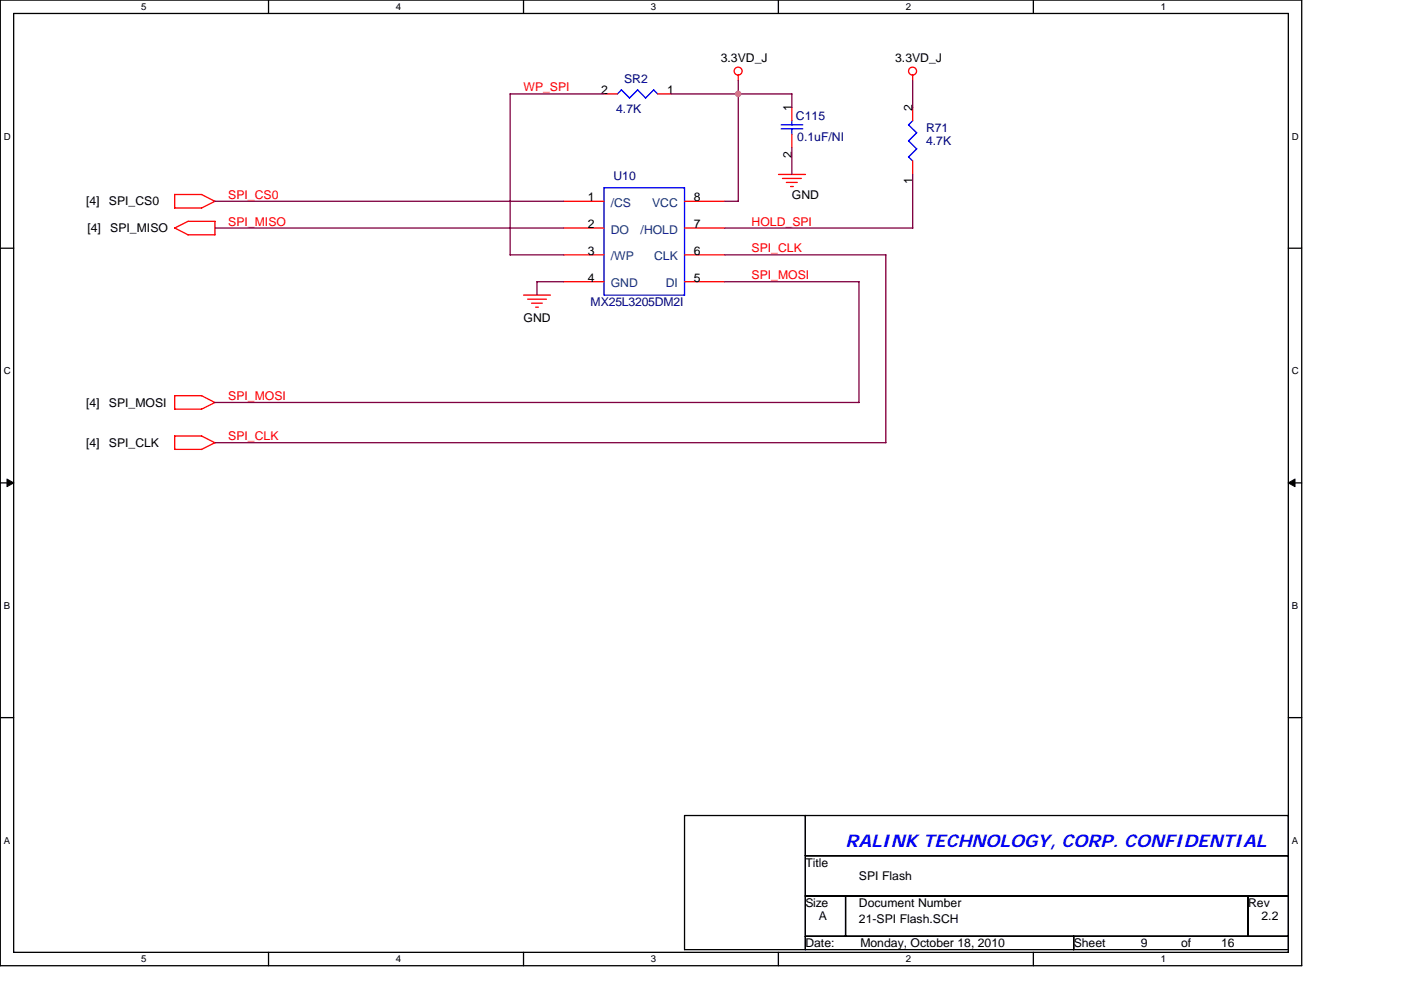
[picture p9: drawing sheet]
<svg xmlns="http://www.w3.org/2000/svg" width="297mm" height="210mm" viewBox="0 0 297 210" stroke-linecap="round" stroke-linejoin="round" font-family="sans-serif">
<path d="M.1 0h275.9v204.8h-275.9zM2.9 2.9h270.3v199.1h-270.3z" fill="none" stroke="#000" stroke-width=".28"/>
<g fill="#fff">
<path d="M29.9 .3h1.1v2.3h-1.1z"/>
<path d="M29.9 202.3h1.1v2.3h-1.1z"/>
</g>
<path d="M56.9 0v2.9M56.9 202v2.8" fill="none" stroke="#000" stroke-width=".28"/>
<g fill="#fff">
<path d="M83.9 .3h1.2v2.3h-1.2z"/>
<path d="M83.9 202.3h1.2v2.3h-1.2z"/>
</g>
<path d="M111 0v2.9M111 202v2.8" fill="none" stroke="#000" stroke-width=".28"/>
<g fill="#fff">
<path d="M138 .3h1.1v2.3h-1.1z"/>
<path d="M138 202.3h1.1v2.3h-1.1z"/>
</g>
<path d="M165 0v2.9M165 202v2.8" fill="none" stroke="#000" stroke-width=".28"/>
<g fill="#fff">
<path d="M192 .3h1.2v2.3h-1.2z"/>
<path d="M192 202.3h1.2v2.3h-1.2z"/>
</g>
<path d="M219.1 0v2.9M219.1 202v2.8" fill="none" stroke="#000" stroke-width=".28"/>
<g fill="#fff">
<path d="M246.1 .3h1.1v2.3h-1.1z"/>
<path d="M246.1 202.3h1.1v2.3h-1.1z"/>
<path d="M.8 27.7h1.5v2.3h-1.5z"/>
<path d="M273.9 27.7h1.5v2.3h-1.5z"/>
<path d="M.8 77.5h1.5v2.3h-1.5z"/>
<path d="M273.9 77.5h1.5v2.3h-1.5z"/>
</g>
<path d="M.1 52.6h2.8M273.2 52.6h2.8" fill="none" stroke="#000" stroke-width=".28"/>
<g fill="#fff">
<path d="M.8 127.3h1.4v2.3h-1.4z"/>
<path d="M273.9 127.3h1.3v2.3h-1.3z"/>
</g>
<path d="M.1 102.4h2.8M273.2 102.4h2.8" fill="none" stroke="#000" stroke-width=".28"/>
<path d="M1.5 101.6l1.4 .8-1.4 .8zM273.2 102.4l1.4-.8v1.6z" fill="#000" stroke="#000" stroke-width=".21"/>
<g fill="#fff">
<path d="M.8 177.1h1.4v2.3h-1.4z"/>
<path d="M273.9 177.1h1.3v2.3h-1.3z"/>
</g>
<path d="M.1 152.2h2.8M273.2 152.2h2.8M145.1 173h128.1v28.4h-128.1zM170.7 173v28.4M170.7 181.5h102.5M170.7 190.1h102.5M170.7 198.6h102.5M179.3 190.1v8.5M227.6 198.6v2.8M264.6 190.1v8.5" fill="none" stroke="#000" stroke-width=".28"/>
<g fill="none" stroke="#f00" stroke-width=".28">
<path d="M128.1 19.9h2.8M139.4 19.9h2.9M156.5 15.9v1.2M193.5 15.9v1.2M165.1 37h5.7M165.9 37.8h4M166.7 38.7h2.3M167.6 39.6h.6M167.9 22.8v2.8M167.9 28.5v2.8M193.5 22.8v2.8M193.5 34.1v2.9"/>
<path d="M37 44.1h5.7M39.9 46.9h5.7v2.9h-5.7l-2.9-1.5M39.9 46.9l-2.9 1.5M42.7 41.3l2.9 1.4M42.8 41.3h-5.8v2.8M45.6 42.7l-2.9 1.4M119.5 42.7h8.6M119.5 48.4h8.6M119.5 59.8h8.6M119.5 54.1h8.6M145.1 42.7h8.6M145.1 48.4h8.6"/>
<path d="M145.1 59.8h8.6M145.1 54.1h8.6M111 62.6h5.7M111.9 63.5h4M112.7 64.3h2.3M113.6 65.2h.5M37 86.8h5.7M37 95.3h5.7M37 92.5v2.8M37 92.5h5.8M42.7 83.9l2.9 1.5-2.9 1.4M42.7 92.5l2.9 1.4"/>
<path d="M42.8 83.9h-5.8v2.9M45.6 93.9l-2.9 1.4"/>
<circle cx="156.5" cy="15.1" r=".84"/>
<circle cx="193.5" cy="15.1" r=".84"/>
</g>
<g fill="none" stroke="#00f" stroke-width=".28">
<path d="M131.7 19l1.8 1.8M131.8 19.1l-.9 .8M135.2 19l1.7 1.8M135.2 19.1l-1.7 1.7M138.6 19l.8 .9M138.6 19.1l-1.7 1.7M128.1 39.8h17v22.8h-17zM165.6 26.5h4.6M165.6 27.3h4.6M167.9 25.6v.9M167.9 27.3v1.2M192.6 29.9l1.7 1.7"/>
<path d="M192.6 26.5l1.7 1.7M193.5 25.6l-.9 .9M194.4 31.6l-1.8 1.7 .9 .8M194.4 28.2l-1.8 1.7"/>
</g>
<g fill="none" stroke="#800040" stroke-width=".28">
<path d="M128.1 19.9h-19.9v34.2h11.3M142.3 19.9h25.6M156.5 17.1v25.6M167.9 19.9v2.9M193.5 17.1v5.7M167.9 31.3v5.7M193.5 37v11.4M45.6 42.7h73.9M45.6 48.4h73.9M119.5 59.8h-5.6v2.8M153.7 42.7h2.8M153.7 48.4h39.8"/>
<path d="M153.7 59.8h28.4v25.6h-136.5M153.7 54.1h34.1M187.8 54.1v39.8M45.6 93.9h142.2"/>
</g>
<circle cx="156.5" cy="19.9" r=".55" fill="#f0f" stroke="#f0f" stroke-width=".28"/>
<text font-size="3.7" fill="#00f" x="179.3" y="179.6">RALINK TECHNOLOGY, CORP. CONFIDENTIAL</text>
<g font-size="2.6" fill="#000080">
<text x="132.3" y="17.7">SR2</text>
<text x="130.6" y="23.9">4.7K</text>
<text x="168.8" y="25.4">C115</text>
<text x="169" y="29.9">0.1uF/NI</text>
<text x="196.3" y="27.9">R71</text>
<text x="196.3" y="30.8">4.7K</text>
<text x="130.1" y="38.2">U10</text>
<text x="125.2" y="64.9">MX25L3205DM2I</text>
</g>
<g font-size="2.6">
<text x="152.8" y="13.1">3.3VD_J</text>
<text x="189.8" y="13.1">3.3VD_J</text>
<text x="127.5" y="19.9">2</text>
<text x="141.4" y="19.9">1</text>
<text x="167.9" y="23.6" transform="rotate(-90 167.9 23.6)">1</text>
<text x="193.5" y="23.6" transform="rotate(-90 193.5 23.6)">2</text>
<text x="167.9" y="33.4" transform="rotate(-90 167.9 33.4)">2</text>
<text x="193.5" y="39.1" transform="rotate(-90 193.5 39.1)">1</text>
<text x="18.3" y="43.6">[4]</text>
<text x="23.1" y="43.6">SPI_CS0</text>
<text x="124.6" y="42.7">1</text>
<text x="147.1" y="42.7">8</text>
<text x="167.9" y="42.1">GND</text>
<text x="18.5" y="49.3">[4]</text>
<text x="23.4" y="49.3">SPI_MISO</text>
<text x="124.6" y="48.3">2</text>
<text x="147.1" y="48.3">7</text>
<text x="124.6" y="59.7">4</text>
<text x="124.6" y="54">3</text>
<text x="147.1" y="54">6</text>
<text x="147.1" y="59.7">5</text>
<text x="111" y="68.3">GND</text>
<text x="18.3" y="86.2">[4]</text>
<text x="23.1" y="86.2">SPI_MOSI</text>
<text x="18.3" y="94.8">[4]</text>
<text x="23.1" y="94.8">SPI_CLK</text>
<text x="170.7" y="183.8">Title</text>
<text x="182.1" y="186.7">SPI Flash</text>
<text x="170.7" y="192.4">Size</text>
<text x="173.6" y="195.2">A</text>
<text x="182.1" y="192.4">Document Number</text>
<text x="182.1" y="195.8">21-SPI Flash.SCH</text>
<text x="264.6" y="192.4">Rev</text>
<text x="267.5" y="195.2">2.2</text>
<text x="170.7" y="200.9">Date:</text>
<text x="182.4" y="200.9">Monday, October 18, 2010</text>
<text x="227.6" y="200.9">Sheet</text>
<text x="241.9" y="200.9">9</text>
<text x="250.4" y="200.9">of</text>
<text x="258.9" y="200.9">16</text>
</g>
<g font-size="2.6" fill="#f00">
<text x="111" y="19.4">WP_SPI</text>
<text x="48.4" y="42.1">SPI_CS0</text>
<text x="48.4" y="47.8">SPI_MISO</text>
<text x="159.4" y="47.8">HOLD_SPI</text>
<text x="159.4" y="53.5">SPI_CLK</text>
<text x="159.4" y="59.2">SPI_MOSI</text>
<text x="48.4" y="84.8">SPI_MOSI</text>
<text x="48.4" y="93.3">SPI_CLK</text>
</g>
<g font-size="2.6" fill="#004080">
<text x="129.5" y="43.9">/CS</text>
<text x="138.3" y="43.9">VCC</text>
<text x="129.5" y="49.5">DO</text>
<text x="135.8" y="49.5">/HOLD</text>
<text x="129.5" y="55.2">/WP</text>
<text x="138.7" y="55.2">CLK</text>
<text x="129.5" y="60.9">GND</text>
<text x="141.1" y="60.9">DI</text>
</g>
<g font-size="2">
<text x="29.9" y="2.1">5</text>
<text x="83.9" y="2.1">4</text>
<text x="138" y="2.1">3</text>
<text x="192" y="2.1">2</text>
<text x="246.1" y="2.1">1</text>
<text x=".8" y="29.6">D</text>
<text x="273.9" y="29.6">D</text>
<text x=".8" y="79.4">C</text>
<text x="273.9" y="79.4">C</text>
<text x=".8" y="129.2">B</text>
<text x="273.9" y="129.2">B</text>
<text x=".8" y="178.9">A</text>
<text x="273.9" y="178.9">A</text>
<text x="29.9" y="204.1">5</text>
<text x="83.9" y="204.1">4</text>
<text x="138" y="204.1">3</text>
<text x="192" y="204.1">2</text>
<text x="246.1" y="204.1">1</text>
</g>
</svg>
